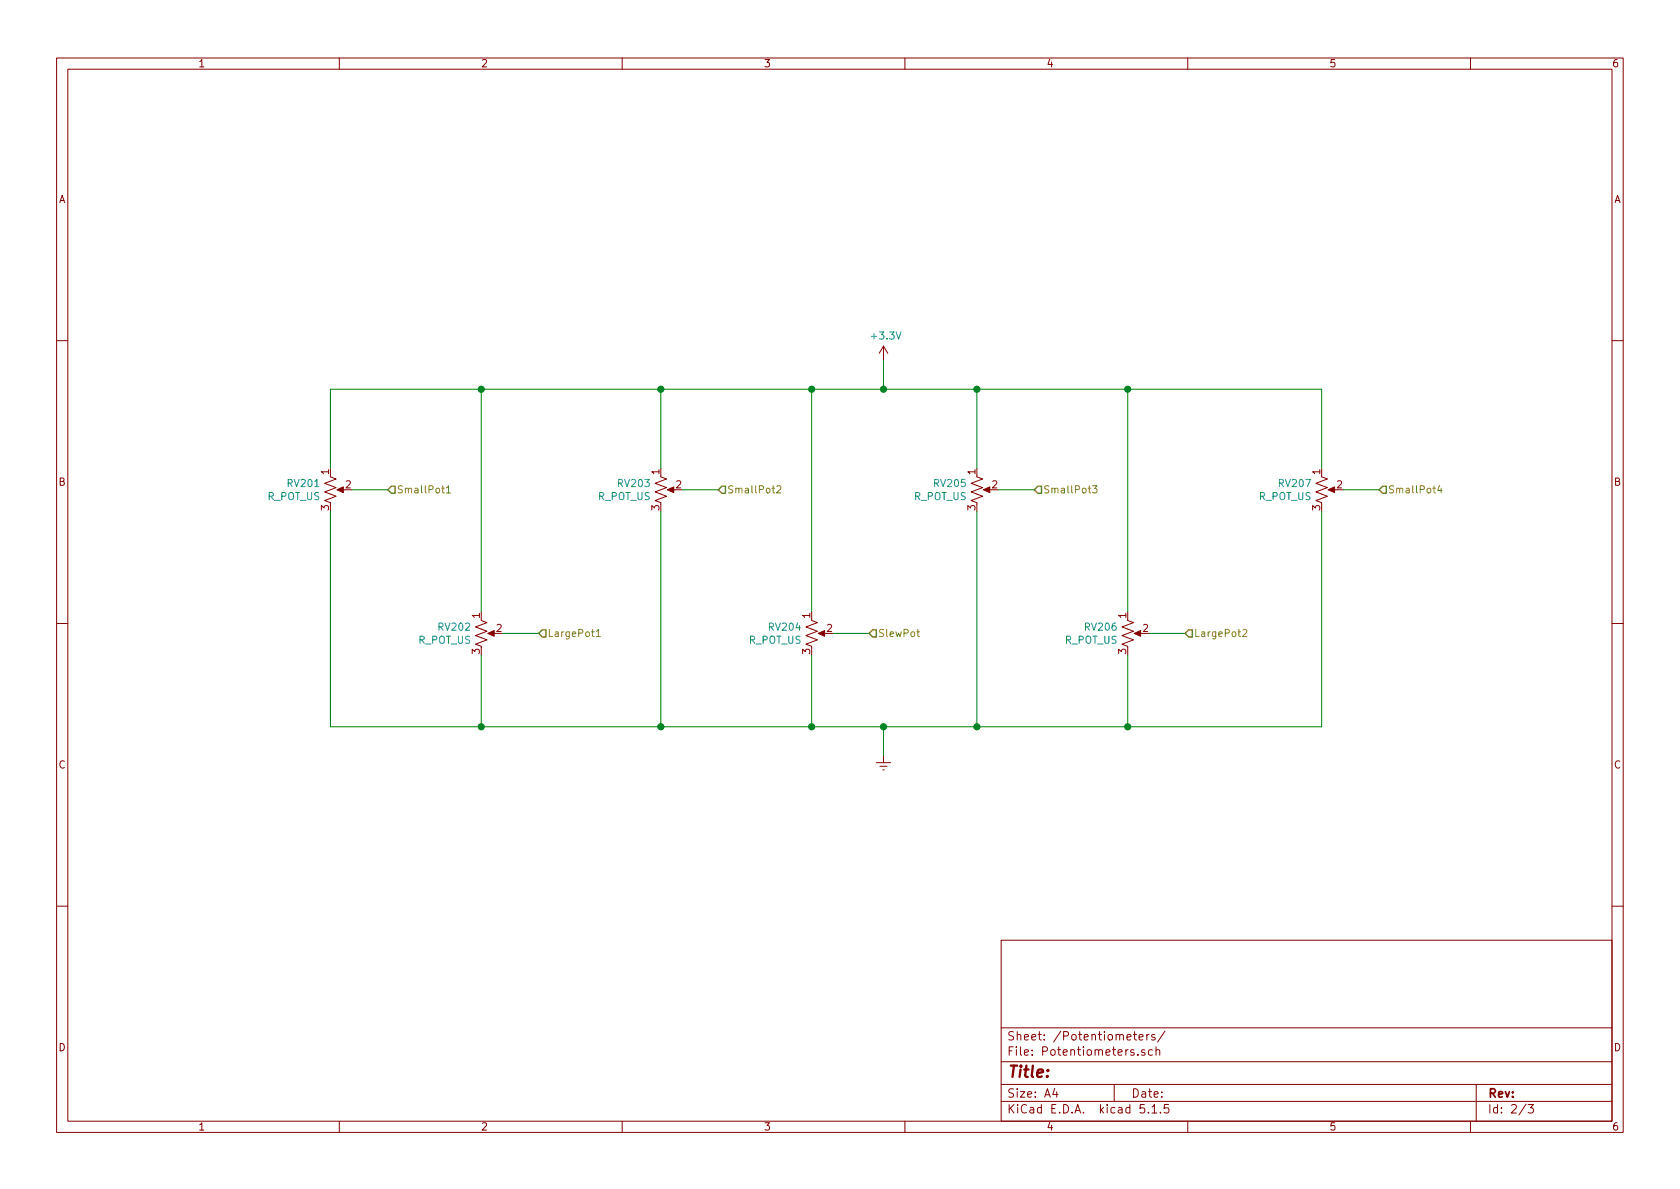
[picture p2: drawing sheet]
<svg xmlns="http://www.w3.org/2000/svg" width="297mm" height="210mm" viewBox="0 0 297 210" stroke-linecap="round" stroke-linejoin="round" font-family="sans-serif">
<g fill="none" stroke="#840000" stroke-width=".18">
<path d="M10 10.3h277v189.9h-277zM12 12.2h273v186.1h-273zM60 10.3v1.9M110 10.3v1.9M160 10.3v1.9M210 10.3v1.9M260 10.3v1.9M10 60.2h2M156.2 61.2v2.5M156.2 61.2l-.8 1.3M156.2 61.2l.8 1.3M285 60.2h2"/>
<path d="M58.4 84.3l1 .4-2 .8 2 .7-2 .8 2 .8-2 .7 1 .4M59.9 86.6h1.1M116.8 84.3l1.1 .4-2.1 .8 2.1 .7-2.1 .8 2.1 .8-2.1 .7 1 .4M118.4 86.6h1M172.7 84.3l1 .4-2 .8 2 .7-2 .8 2 .8-2 .7 1 .4M174.2 86.6h1.1M233.7 84.3l1 .4-2 .8 2 .7-2 .8 2 .8-2 .7 1 .4M235.2 86.6h1M10 110.3h2M85.1 109.7l1 .4-2 .8 2 .7-2 .8 2 .8-2 .7 1 .4M86.6 112h1M143.5 109.7l1 .4-2 .8 2 .7-2 .8 2 .8-2 .7 1 .4"/>
<path d="M145 112h1M199.4 109.7l1 .4-2 .8 2 .7-2 .8 2 .8-2 .7 1 .4M200.9 112h1M285 110.3h2M154.9 134.9h2.6M155.6 135.5h1.2M156.1 136.1h.2M156.2 133.6v1.3M10 160.2h2M177 166.3h108v32h-108zM285 160.2h2M60 198.3v1.9"/>
<path d="M110 198.3v1.9M160 198.3v1.9M177 194.8h108M177 191.8h108M177 187.8h108M177 181.8h108M186.5 192.5l-.4 1h1M186.8 193v1M197 191.8v3M200.4 182.9h.6M200.6 182.4v1.3l.4 .2M201.2 186.5v.1"/>
<path d="M201.4 183.4l.7-.1v-.3l-.5-.1-.2 .2 .1 .7h.6M202.3 195.3h-.7l-.1 .7 .3-.1 .5 .1 .1 .2-.1 .5-.2 .1-.6-.1M202.4 185.7a.37 .37 0 0 0-.6 .1l.1 .2 .5 .2 .1 .1-.2 .3-.5-.1M202.8 182.9v1M203 196.7v.1M203.2 182.9l-.4 .2v.1M203.7 195.8l.4-.5v1.5M203.7 196.8h.8M203.8 185.7l-.5-.1-.3 .3 .2 .6h.6M204.2 183a.37 .37 0 0 0-.6 .1l.1 .3 .5 .1 .1 .1-.3 .3-.4-.1M204.4 185.7h.1a.37 .37 0 0 1 .6 .1v.8M204.4 185.1v1.5"/>
<path d="M205.2 196.7v.1M206 182.3l-1.3 2M206.6 195.3h-.7l-.1 .7 .2-.1 .6 .1 .1 .2-.1 .5-.2 .1-.6-.1M210 198.3v1.9M260 198.3v1.9M261 191.8v6.5M269.8 195.2l-1.2 2M270.2 195.3h.9l-.5 .6 .4 .1v.7l-.2 .1-.6-.1"/>
</g>
<g fill="#840000" stroke="#840000" stroke-width=".18">
<path d="M118 86.6l1.1-.5v1z"/>
<path d="M59.6 86.6l1.1-.5v1z"/>
<path d="M173.9 86.6l1.1-.5v1z"/>
<path d="M234.8 86.6l1.2-.5v1z"/>
<path d="M86.2 112l1.2-.5v1z"/>
<path d="M144.7 112l1.1-.5v1z"/>
<path d="M200.5 112l1.2-.5v1z"/>
</g>
<g fill="none" stroke="#008400" stroke-width=".18">
<path d="M85.1 68.8v39.4M116.8 68.8v14M143.5 68.8v39.4M156.2 63.7v5.1M172.7 68.8v14M199.4 68.8v39.4M58.4 90.4v38.1h175.3v-38.1M58.4 82.8v-14h175.3v14M62.2 86.6h6.4M116.8 90.4v38.1M120.6 86.6h6.4M172.7 90.4v38.1"/>
<path d="M176.5 86.6h6.4M237.5 86.6h6.3M85.1 115.8v12.7M88.9 112h6.3M143.5 115.8v12.7M147.3 112h6.4M199.4 115.8v12.7M203.2 112h6.3M156.2 128.5v5.1"/>
</g>
<g fill="none" stroke="#848400" stroke-width=".18">
<path d="M78.1 86.3h.5M78.3 85.9v1.1l.3 .2M78.9 86.3l.4-.4v1.3M78.9 87.2h.8M137.4 86l.4-.1 .3 .4-.1 .2-.7 .7h.8M193.2 85.9h.8l-.5 .5 .4 .1v.6l-.5 .1-.2-.2M254.5 85.8l-.3 .9h.8M254.8 86.3v.9M105.4 111.7l.4-.4v1.3M105.4 112.6h.7M162.1 111.7h.5M162.3 111.3v1.1l.3 .2"/>
<path d="M219.7 111.4l.5-.1 .2 .4v.2l-.7 .7h.7"/>
</g>
<path d="M68.6 86.6l.6-.6h.6v1.2h-.6zM127.6 86h.7v1.2h-.7l-.6-.6zM183.5 86h.6v1.2h-.6l-.6-.6zM244.5 86h.6v1.2h-.6l-.7-.6zM95.9 111.4h.6v1.2h-.6l-.7-.6zM154.3 111.4h.6v1.2h-.6l-.6-.6zM210.2 111.4h.6v1.2h-.6l-.7-.6z" fill="none" stroke="#848400" stroke-width=".25"/>
<g fill="#008400" stroke="#008400" stroke-width=".25">
<circle cx="172.7" cy="68.8" r=".51"/>
<circle cx="85.1" cy="128.5" r=".51"/>
<circle cx="199.4" cy="128.5" r=".51"/>
<circle cx="156.2" cy="68.8" r=".51"/>
<circle cx="172.7" cy="128.5" r=".51"/>
<circle cx="199.4" cy="68.8" r=".51"/>
<circle cx="116.8" cy="128.5" r=".51"/>
<circle cx="143.5" cy="128.5" r=".51"/>
<circle cx="156.2" cy="128.5" r=".51"/>
<circle cx="143.5" cy="68.8" r=".51"/>
<circle cx="116.8" cy="68.8" r=".51"/>
<circle cx="85.1" cy="68.8" r=".51"/>
</g>
<text font-size="2.8" fill="#840000" x="178" y="190.5">Title:</text>
<g font-size="2.1" fill="#840000">
<text x="178" y="184">Sheet: /Potentiometers/</text>
<text x="178" y="186.7">File: Potentiometers.sch</text>
<text x="178" y="196.9">KiCad E.D.A. kicad 5.1.5</text>
<text x="178" y="194.1">Size: A4</text>
<text x="200" y="194.1">Date:</text>
<text x="263" y="194.1">Rev:</text>
<text x="263" y="196.9">Id: 2/3</text>
</g>
<g font-size="1.8" fill="#840000">
<text x="35" y="11.9">1</text>
<text x="85" y="11.9">2</text>
<text x="135" y="11.9">3</text>
<text x="185" y="11.9">4</text>
<text x="235" y="11.9">5</text>
<text x="285" y="11.9">6</text>
<text x="10.4" y="35.9">A</text>
<text x="285.4" y="35.9">A</text>
<text x="58.2" y="83.9" transform="rotate(-90 58.2 83.9)">1</text>
<text x="116.6" y="83.9" transform="rotate(-90 116.6 83.9)">1</text>
<text x="172.5" y="83.9" transform="rotate(-90 172.5 83.9)">1</text>
<text x="233.4" y="83.9" transform="rotate(-90 233.4 83.9)">1</text>
<text x="10.4" y="85.9">B</text>
<text x="61.1" y="86.4">2</text>
<text x="119.5" y="86.4">2</text>
<text x="175.4" y="86.4">2</text>
<text x="236.4" y="86.4">2</text>
<text x="285.4" y="85.9">B</text>
<text x="58.2" y="90.3" transform="rotate(-90 58.2 90.3)">3</text>
<text x="116.6" y="90.3" transform="rotate(-90 116.6 90.3)">3</text>
<text x="172.5" y="90.3" transform="rotate(-90 172.5 90.3)">3</text>
<text x="233.4" y="90.3" transform="rotate(-90 233.4 90.3)">3</text>
<text x="84.8" y="109.3" transform="rotate(-90 84.8 109.3)">1</text>
<text x="87.8" y="111.8">2</text>
<text x="143.3" y="109.3" transform="rotate(-90 143.3 109.3)">1</text>
<text x="146.2" y="111.8">2</text>
<text x="199.1" y="109.3" transform="rotate(-90 199.1 109.3)">1</text>
<text x="202.1" y="111.8">2</text>
<text x="84.8" y="115.7" transform="rotate(-90 84.8 115.7)">3</text>
<text x="143.3" y="115.7" transform="rotate(-90 143.3 115.7)">3</text>
<text x="199.1" y="115.7" transform="rotate(-90 199.1 115.7)">3</text>
<text x="10.4" y="135.9">C</text>
<text x="285.4" y="135.9">C</text>
<text x="10.4" y="185.9">D</text>
<text x="285.4" y="185.9">D</text>
<text x="35" y="199.9">1</text>
<text x="85" y="199.9">2</text>
<text x="135" y="199.9">3</text>
<text x="185" y="199.9">4</text>
<text x="235" y="199.9">5</text>
<text x="285" y="199.9">6</text>
</g>
<g font-size="1.8" fill="#008484">
<text x="154.3" y="60">+3.3V</text>
<text x="47.3" y="88.4">R_POT_US</text>
<text x="51" y="86.1">RV201</text>
<text x="105.7" y="88.4">R_POT_US</text>
<text x="109.4" y="86.1">RV203</text>
<text x="161.6" y="88.4">R_POT_US</text>
<text x="165.3" y="86.1">RV205</text>
<text x="222.6" y="88.4">R_POT_US</text>
<text x="226.2" y="86.1">RV207</text>
<text x="74" y="113.8">R_POT_US</text>
<text x="77.6" y="111.5">RV202</text>
<text x="132.4" y="113.8">R_POT_US</text>
<text x="136" y="111.5">RV204</text>
<text x="188.3" y="113.8">R_POT_US</text>
<text x="191.9" y="111.5">RV206</text>
</g>
<g font-size="1.8" fill="#848400">
<text x="70.1" y="87.2">SmallPot1</text>
<text x="128.5" y="87.2">SmallPot2</text>
<text x="184.4" y="87.2">SmallPot3</text>
<text x="245.4" y="87.2">SmallPot4</text>
<text x="96.8" y="112.6">LargePot1</text>
<text x="155.2" y="112.6">SlewPot</text>
<text x="211.1" y="112.6">LargePot2</text>
</g>
</svg>
